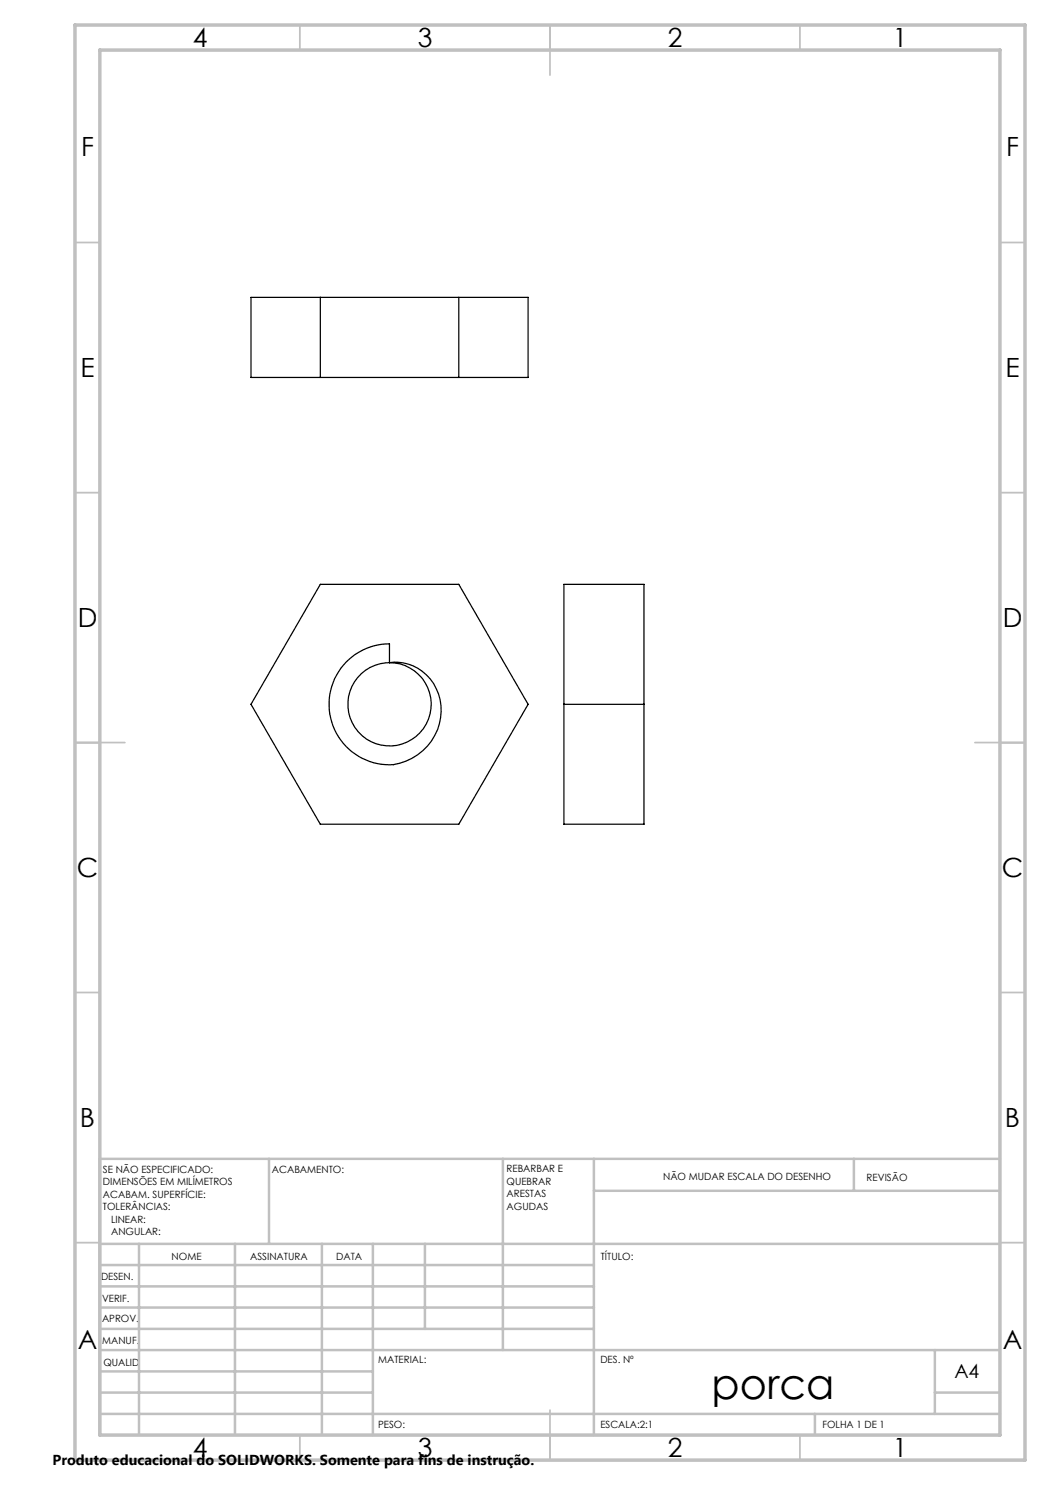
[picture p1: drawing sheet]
<svg xmlns="http://www.w3.org/2000/svg" width="210mm" height="297mm" viewBox="0 0 210 297" stroke-linecap="round" stroke-linejoin="round" font-family="sans-serif">
<g fill="none" stroke="#c0c0c0" stroke-width=".35">
<path d="M60 5v5M110 5v10M160 5v5M15 48.5h5M200 48.5h5M15 98.5h5M200 98.5h5M15 148.5h10M195 148.5h10M15 198.5h5M200 198.5h5M15 248.5h5"/>
<path d="M200 248.5h5M60 287v5M110 282v10M160 287v5"/>
</g>
<g fill="none" stroke="#c0c0c0" stroke-width=".5">
<path d="M53.8 231.8v17M100.6 231.8v38.2M118.8 231.8v55.2M118.8 238.2h81.2M170.8 231.8v6.4M200 231.8h-180v55.2M20 248.8h180M20 257.3h98.8M20 253h98.8M27.8 248.8v38.2M47 248.8v38.2M64.4 248.8v38.2"/>
<path d="M74.6 248.8v38.2M85 248.8v17M20 265.8h98.8M20 261.5h98.8M20 278.5h54.6M20 274.3h54.6M20 270h180M187 278.5h13M187 270v12.8M20 282.8h180M163 282.8v4.2"/>
</g>
<path d="M15 5h190v287h-190zM20 10h180v277h-180z" fill="none" stroke="#c0c0c0" stroke-width=".7"/>
<g fill="none" stroke="#000" stroke-width=".25">
<path d="M50.2 59.5h55.4v16h-55.4zM64.1 59.5v16M91.8 59.5v16M64.1 116.9h27.7l13.8 24-13.8 23.9h-27.7l-13.9-23.9zM112.8 116.9h16v47.9h-16zM69.2 132.4a12.2 12.2 0 0 1 8.7-3.6v3.7a9.4 9.4 0 0 1 10 12.2 11 11 0 0 1-10.8 8.2 12.1 12.1 0 0 1-10.5-7.7 12.1 12.1 0 0 1 2.6-12.8zM112.8 140.9h16"/>
<circle cx="77.9" cy="140.9" r="8.3"/>
</g>
<text font-size="8.5" x="142.3" y="279.7">porca</text>
<g font-size="5.3">
<text x="38.5" y="9.5">4</text>
<text x="83.5" y="9.5">3</text>
<text x="133.6" y="9.5">2</text>
<text x="178.6" y="9.5">1</text>
<text x="16.2" y="31.3">F</text>
<text x="201.2" y="31.3">F</text>
<text x="16.1" y="75.5">E</text>
<text x="201.1" y="75.5">E</text>
<text x="15.5" y="125.5">D</text>
<text x="200.5" y="125.5">D</text>
<text x="15.4" y="175.5">C</text>
<text x="200.4" y="175.5">C</text>
<text x="16" y="225.5">B</text>
<text x="201" y="225.5">B</text>
<text x="15.5" y="269.8">A</text>
<text x="200.5" y="269.8">A</text>
<text x="38.5" y="291.5">4</text>
<text x="83.5" y="291.5">3</text>
<text x="133.6" y="291.5">2</text>
<text x="178.6" y="291.5">1</text>
</g>
<text font-size="3.9" x="190.9" y="275.5">A4</text>
<text font-size="2.9" x="10.5" y="292.9">Produto educacional do SOLIDWORKS. Somente para fins de instrução.</text>
<g font-size="2">
<text x="20.6" y="234.6">SE NÃO ESPECIFICADO:</text>
<text x="20.6" y="237.1">DIMENSÕES EM MILÍMETROS</text>
<text x="20.6" y="239.6">ACABAM. SUPERFÍCIE:</text>
<text x="54.4" y="234.6">ACABAMENTO:</text>
<text x="101.3" y="234.5">REBARBAR E</text>
<text x="101.3" y="237">QUEBRAR</text>
<text x="101.3" y="239.5">ARESTAS</text>
<text x="132.6" y="236">NÃO MUDAR ESCALA DO DESENHO</text>
<text x="173.3" y="236.2">REVISÃO</text>
<text x="20.6" y="242.1">TOLERÂNCIAS:</text>
<text x="22.2" y="244.6">LINEAR:</text>
<text x="101.3" y="242">AGUDAS</text>
<text x="22.2" y="247.1">ANGULAR:</text>
<text x="34.3" y="252">NOME</text>
<text x="50" y="251.9">ASSINATURA</text>
<text x="67.2" y="251.9">DATA</text>
<text x="120.2" y="251.9">TÍTULO:</text>
<text x="20.2" y="256.1">DESEN.</text>
<text x="20.4" y="260.3">VERIF.</text>
<text x="20.4" y="264.4">APROV.</text>
<text x="20.5" y="268.8">MANUF.</text>
<text x="20.7" y="273.1">QUALID</text>
<text x="75.7" y="272.5">MATERIAL:</text>
<text x="120.1" y="272.5">DES. Nº</text>
<text x="75.6" y="285.5">PESO:</text>
<text x="120.1" y="285.6">ESCALA:2:1</text>
<text x="164.5" y="285.6">FOLHA 1 DE 1</text>
</g>
</svg>
